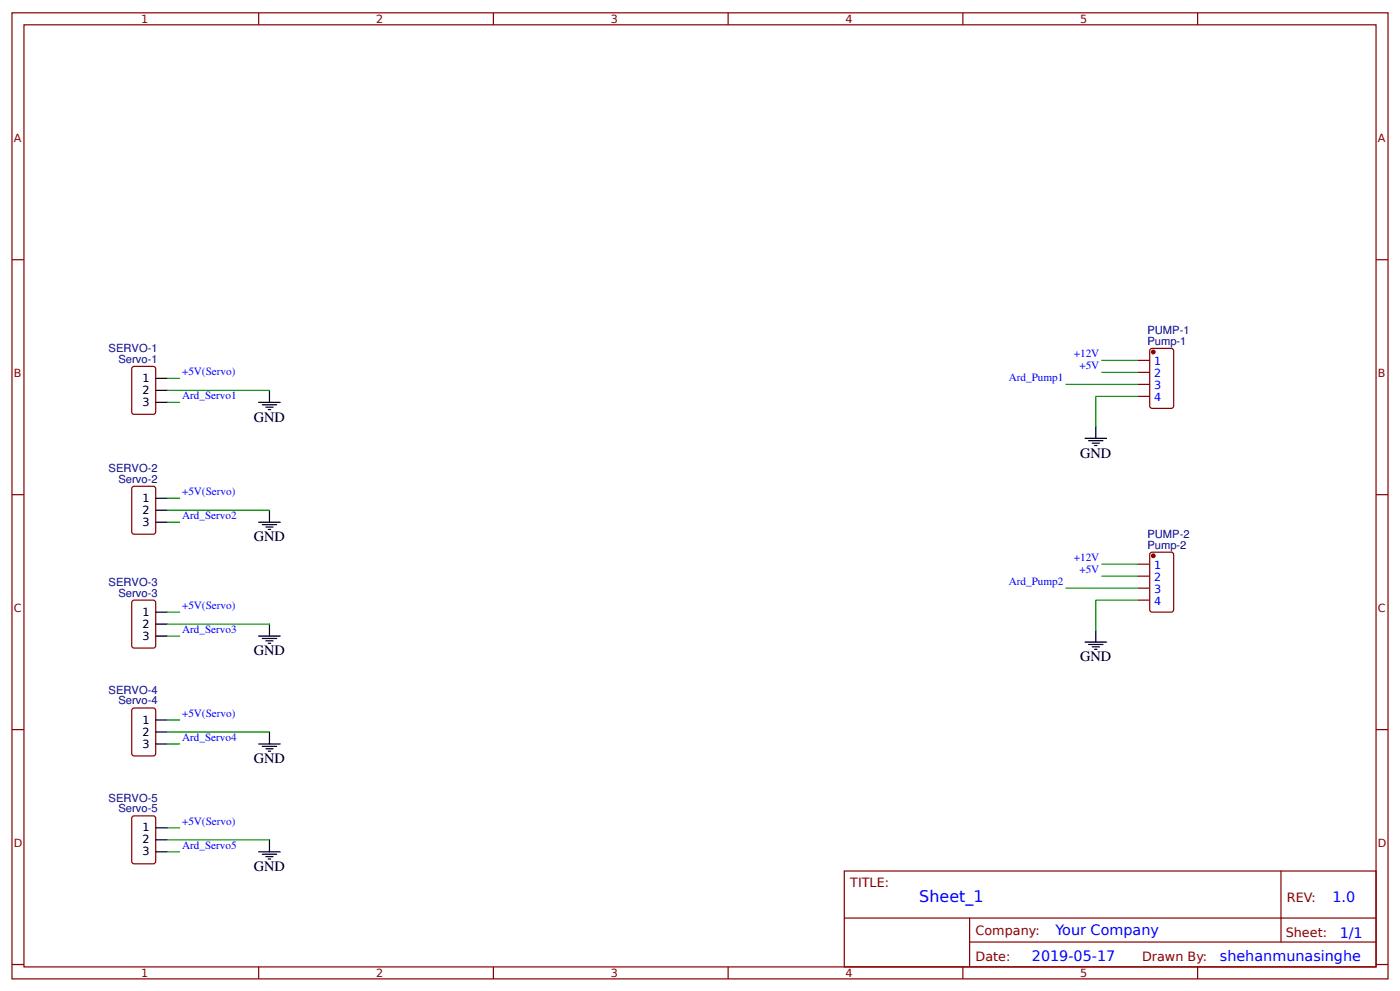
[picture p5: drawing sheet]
<svg xmlns="http://www.w3.org/2000/svg" width="309mm" height="219mm" viewBox="0 0 309 219" stroke-linecap="round" stroke-linejoin="round" font-family="sans-serif">
<g fill="none" stroke="#800" stroke-width=".26">
<path d="M2.6 2.8h304.1v213.3h-304.1zM5.3 5.5h298.7v207.9h-298.7zM57.1 2.8v2.7M109 2.8v2.7M160.9 2.8v2.7M212.7 2.8v2.7M264.6 2.8v2.7M2.6 57.3h2.7M304 57.3h2.7M251.4 79.6h2.6M254.3 77l4.5-.1 .4 .3 .1 12.4-.3 .5h-4.5l-.4-.2-.1-12.5zM29.4 81l4.5-.1 .4 .2 .1 9.8-.3 .5-4.5 .1-.4-.3-.1-9.8z"/>
<path d="M251.4 82.2h2.6M251.4 84.9h2.6M251.4 87.5h2.6M2.6 109.2h2.7M29.4 107.4l4.5-.1 .4 .3 .1 9.8-.3 .5h-4.5l-.4-.2-.1-9.8zM304 109.2h2.7M29.4 132.5h4.5l.4 .2 .1 9.8-.3 .5-4.5 .1-.4-.3-.1-9.8zM251.4 124.5h2.6M251.4 127.2h2.6M251.4 129.8h2.6M251.4 132.5h2.6M254.3 122l4.5-.1 .4 .3 .1 12.4-.3 .5h-4.5l-.4-.2-.1-12.5z"/>
<path d="M29.4 156.4l4.5-.1 .4 .3 .1 9.7-.3 .5-4.5 .1-.4-.3-.1-9.8zM2.6 161.1h2.7M304 161.1h2.7M29.4 180.2l4.5-.1 .4 .3 .1 9.8-.3 .4-4.5 .1-.4-.3-.1-9.8zM186.5 192.3h117.5v21.1h-117.5zM283 192.3v15.6M2.6 212.9h2.7M57.1 213.4v2.7M109 213.4v2.7M160.9 213.4v2.7M186.6 202.7h117.3M212.7 213.4v2.7"/>
<path d="M214.2 207.9h89.7M214.2 202.7v10.5M264.6 213.4v2.7M304 212.9h2.7"/>
</g>
<g fill="none" stroke="#000" stroke-width=".26">
<path d="M34.4 88.8h2.6M34.4 83.5h2.6M34.4 86.2h2.6M57.1 88.8h4.8M57.9 89.3h3.2M58.7 89.9h1.6M59.3 90.4h.5M59.5 86.2v2.6M239.7 96.8h4.8M240.5 97.3h3.2M241.3 97.8h1.6M241.8 98.3h.6"/>
<path d="M242.1 94.1v2.7M34.4 115.3h2.6M34.4 110h2.6M34.4 112.6h2.6M57.1 115.3h4.8M57.9 115.8h3.2M58.7 116.3h1.6M59.3 116.9h.5M59.5 112.6v2.7M34.4 135.1h2.6M34.4 137.8h2.6M59.5 137.8v2.6"/>
<path d="M242.1 139.1v2.6M34.4 140.4h2.6M34.4 158.9h2.6M57.1 140.4h4.8M57.9 140.9h3.2M58.7 141.5h1.6M59.3 142h.5M239.7 141.7h4.8M240.5 142.3h3.2M241.3 142.8h1.6M241.8 143.3h.6M34.4 164.2h2.6"/>
<path d="M34.4 161.6h2.6M57.1 164.2h4.8M57.9 164.8h3.2M58.7 165.3h1.6M59.3 165.8h.5M59.5 161.6v2.6M34.4 188h2.6M34.4 182.7h2.6M34.4 185.4h2.6M57.1 188h4.8M57.9 188.6h3.2M58.7 189.1h1.6"/>
<path d="M59.3 189.6h.5M59.5 185.4v2.6"/>
</g>
<g fill="none" stroke="#080" stroke-width=".26">
<path d="M243.4 79.6h8M37 86.2h22.5M37 88.8h2.7M37 83.5h2.7M235.5 84.9h15.9M243.4 82.2h8M251.4 87.5h-9.3v6.6M37 112.6h22.5M37 115.3h2.7M37 110h2.7M37 137.8h22.5M37 135.1h2.7"/>
<path d="M235.5 129.8h15.9M243.4 124.5h8M243.4 127.2h8M251.4 132.5h-9.3v6.6M37 140.4h2.7M37 158.9h2.7M37 161.6h22.5M37 164.2h2.7M37 185.4h22.5M37 188h2.7M37 182.7h2.7"/>
</g>
<g fill="#800" stroke="#800" stroke-width=".26">
<circle cx="254.8" cy="77.7" r=".4"/>
<circle cx="254.8" cy="122.7" r=".4"/>
</g>
<text font-size="3.5" fill="#00f" x="203.1" y="199">Sheet_1</text>
<g font-size="3.2">
<text x="56.1" y="93.1">GND</text>
<text x="238.7" y="101">GND</text>
<text x="56.1" y="119.5">GND</text>
<text x="56.1" y="144.6">GND</text>
<text x="238.7" y="146">GND</text>
<text x="56.1" y="168.5">GND</text>
<text x="56.1" y="192.3">GND</text>
</g>
<g font-size="3.2" fill="#00f">
<text x="294.4" y="199.2">1.0</text>
<text x="233.2" y="206.4">Your Company</text>
<text x="296" y="207">1/1</text>
<text x="228" y="212.2">2019-05-17</text>
<text x="269.5" y="212.2">shehanmunasinghe</text>
</g>
<g font-size="2.8" fill="#800">
<text x="187.9" y="195.7">TITLE:</text>
<text x="284.3" y="199.2">REV:</text>
<text x="215.5" y="206.4">Company:</text>
<text x="284.1" y="206.8">Sheet:</text>
<text x="215.5" y="212.1">Date:</text>
<text x="252.3" y="212.2">Drawn By:</text>
</g>
<g font-size="2.5" fill="#800">
<text x="31.2" y="5.1">1</text>
<text x="83.1" y="5.1">2</text>
<text x="134.9" y="5.1">3</text>
<text x="186.8" y="5.1">4</text>
<text x="238.7" y="5.1">5</text>
<text x="3" y="31.4">A</text>
<text x="304.4" y="31.4">A</text>
<text x="3" y="83.3">B</text>
<text x="304.4" y="83.3">B</text>
<text x="3" y="135.1">C</text>
<text x="304.4" y="135.1">C</text>
<text x="3" y="187">D</text>
<text x="304.4" y="187">D</text>
<text x="31.2" y="215.7">1</text>
<text x="83.1" y="215.7">2</text>
<text x="134.9" y="215.7">3</text>
<text x="186.8" y="215.7">4</text>
<text x="238.7" y="215.7">5</text>
</g>
<g font-size="2.5" fill="#000080">
<text x="24" y="77.7">SERVO-1</text>
<text x="253.5" y="76.1">Pump-1</text>
<text x="253.5" y="73.8">PUMP-1</text>
<text x="26.2" y="80.1">Servo-1</text>
<text x="24" y="104.2">SERVO-2</text>
<text x="26.2" y="106.5">Servo-2</text>
<text x="253.5" y="118.8">PUMP-2</text>
<text x="253.5" y="121.1">Pump-2</text>
<text x="24" y="129.3">SERVO-3</text>
<text x="26.2" y="131.7">Servo-3</text>
<text x="24" y="153.1">SERVO-4</text>
<text x="26.2" y="155.5">Servo-4</text>
<text x="24" y="177">SERVO-5</text>
<text x="26.2" y="179.3">Servo-5</text>
</g>
<g font-size="2.5" fill="#00f">
<text x="40.2" y="82.9">+5V(Servo)</text>
<text x="237.2" y="78.9">+12V</text>
<text x="238.5" y="81.5">+5V</text>
<text x="255" y="80.6">1</text>
<text x="255" y="83.3">2</text>
<text x="40.2" y="88.2">Ard_Servo1</text>
<text x="222.9" y="84.2">Ard_Pump1</text>
<text x="255" y="85.9">3</text>
<text x="255" y="88.6">4</text>
<text x="40.2" y="109.3">+5V(Servo)</text>
<text x="40.2" y="114.6">Ard_Servo2</text>
<text x="237.2" y="123.9">+12V</text>
<text x="255" y="125.6">1</text>
<text x="222.9" y="129.2">Ard_Pump2</text>
<text x="238.5" y="126.5">+5V</text>
<text x="255" y="128.2">2</text>
<text x="255" y="130.9">3</text>
<text x="40.2" y="134.5">+5V(Servo)</text>
<text x="255" y="133.5">4</text>
<text x="40.2" y="139.8">Ard_Servo3</text>
<text x="40.2" y="158.3">+5V(Servo)</text>
<text x="40.2" y="163.6">Ard_Servo4</text>
<text x="40.2" y="182.1">+5V(Servo)</text>
<text x="40.2" y="187.4">Ard_Servo5</text>
</g>
<g font-size="2.5">
<text x="31.5" y="89.6">3</text>
<text x="31.5" y="84.3">1</text>
<text x="31.5" y="87">2</text>
<text x="31.5" y="110.8">1</text>
<text x="31.5" y="113.4">2</text>
<text x="31.5" y="116.1">3</text>
<text x="31.5" y="135.9">1</text>
<text x="31.5" y="141.2">3</text>
<text x="31.5" y="138.6">2</text>
<text x="31.5" y="159.7">1</text>
<text x="31.5" y="165">3</text>
<text x="31.5" y="162.4">2</text>
<text x="31.5" y="183.5">1</text>
<text x="31.5" y="188.8">3</text>
<text x="31.5" y="186.2">2</text>
</g>
</svg>
